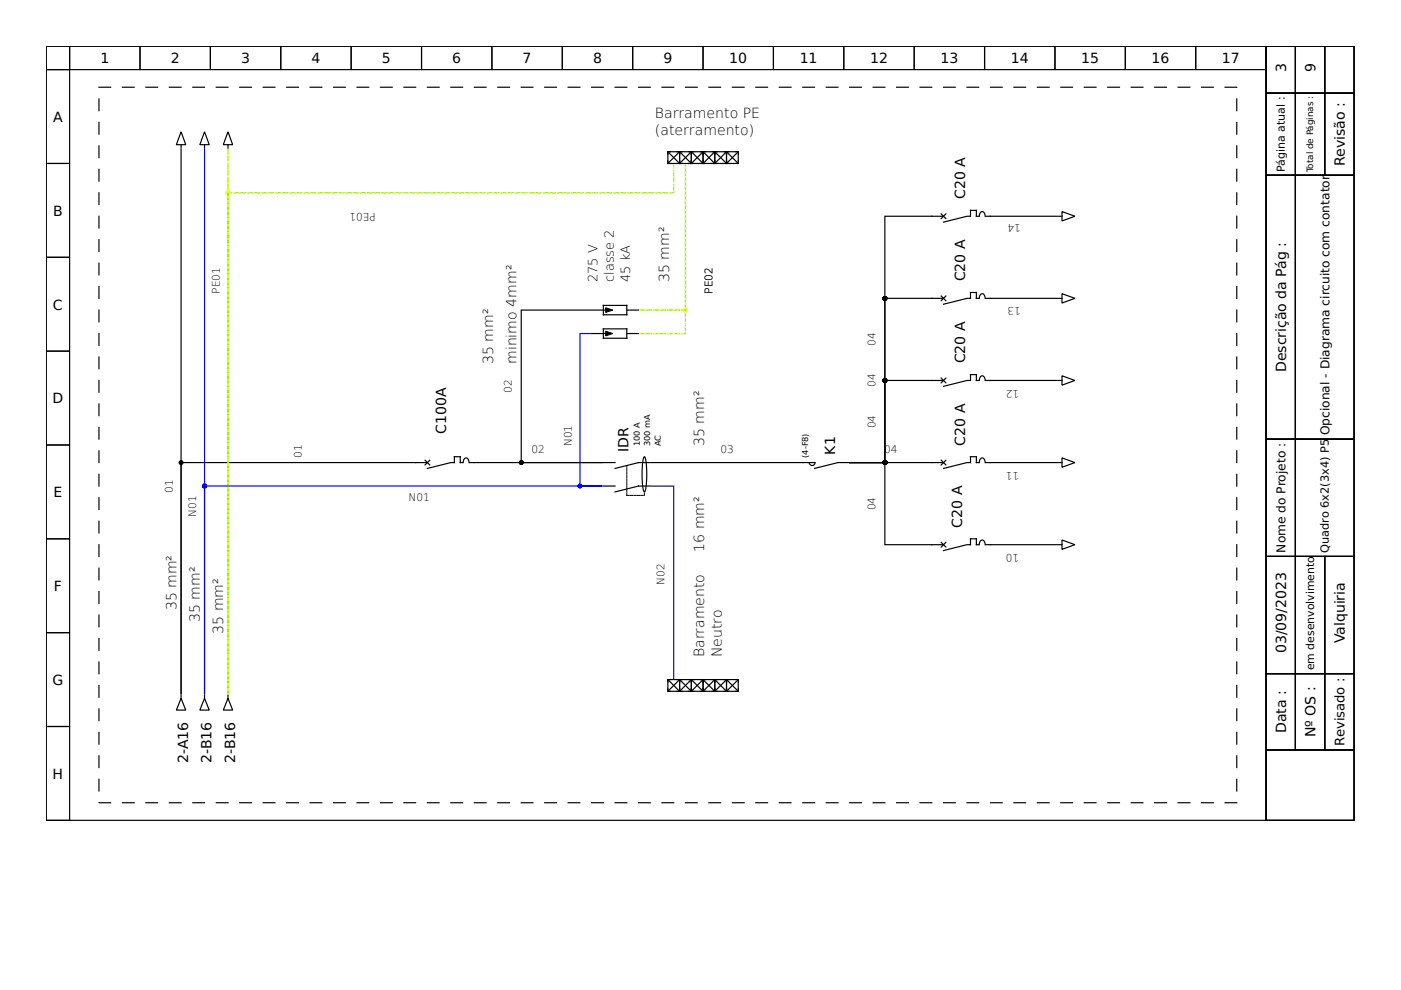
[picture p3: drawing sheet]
<svg xmlns="http://www.w3.org/2000/svg" width="297mm" height="210mm" viewBox="0 0 297 210" stroke-linecap="round" stroke-linejoin="round" font-family="sans-serif">
<g fill="none" stroke="#000" stroke-width=".25">
<path d="M9.8 9.8h258.6v164.1h-258.6zM9.8 9.8h5v5h-5zM9.8 14.8h5v19.9h-5zM14.8 9.8h14.9v5h-14.9zM29.7 9.8h14.9v5h-14.9zM44.6 9.8h14.9v5h-14.9zM59.5 9.8h15v5h-15zM74.5 9.8h14.9v5h-14.9zM89.4 9.8h14.9v5h-14.9zM104.3 9.8h14.9v5h-14.9zM119.2 9.8h14.9v5h-14.9zM134.1 9.8h15v5h-15z"/>
<path d="M149.1 9.8h14.9v5h-14.9zM164 9.8h14.9v5h-14.9zM178.9 9.8h14.9v5h-14.9zM193.8 9.8h14.9v5h-14.9zM208.7 9.8h15v5h-15zM223.7 9.8h14.9v5h-14.9zM238.6 9.8h14.9v5h-14.9zM253.5 9.8h14.9v5h-14.9zM268.4 9.8h18.7v164.1h-18.7zM268.4 19.7h6.3v17.4h-6.3zM268.4 9.8h6.3v9.9h-6.3zM274.7 19.7h6.2v17.4h-6.2z"/>
<path d="M274.7 9.8h6.2v9.9h-6.2zM280.9 19.7h6.2v17.4h-6.2zM280.9 9.8h6.2v9.9h-6.2zM9.8 34.7h5v19.9h-5zM38.4 31.7v115.4v-49h52.2M38.4 27.9l1 2.8h-2zM38.4 30.7v.7M43.4 27.9l1 2.8h-2zM43.4 30.7v.7M48.3 27.9l1 2.8h-2zM48.3 30.7v.7M141.6 32.2h2.5v2.5h-2.5z"/>
<path d="M141.6 34.1v.6h.5M141.7 32.3l2.3 2.3M142.1 32.2h-.5v.5M143.6 34.7h.5v-.6v.6h.5M143.6 32.2h.5v.5v-.5h.5M144 32.3l-2.3 2.3M144.1 32.2h2.5v2.5h-2.5zM144.2 32.3l2.3 2.3M146 34.7h.6v-.6v.6h.5M146 32.2h.6v.5v-.5h.5M146.5 32.3l-2.3 2.3M146.6 32.2h2.5v2.5h-2.5z"/>
<path d="M146.7 32.3l2.3 2.3M148.5 32.2h.6v.5v-.5h.5M148.5 34.7h.6v-.6v.6h.5M149 32.3l-2.3 2.3M149.1 32.2h2.4v2.5h-2.4zM149.1 32.3l2.4 2.3M151 34.7h.5v-.6v.6h.6M151 32.2h.5v.5v-.5h.6M151.5 32.3l-2.4 2.3M151.5 32.2h2.5v2.5h-2.5zM151.6 32.3l2.3 2.3M153.5 32.2h.5v.5v-.5h.6"/>
<path d="M153.5 34.7h.5v-.6v.6h.6M153.9 32.3l-2.3 2.3M154 32.2h2.5v2.5h-2.5zM154.1 32.3l2.3 2.3M156 32.2h.5v.5M156.4 32.3l-2.3 2.3M156.5 34.1v.6h-.5M268.4 37.1h6.3v56h-6.3zM274.7 37.1h12.4v56h-12.4zM9.8 54.6h5v19.9h-5zM199.5 45.4l1 .9M200 45.9h-12.4v52.2h-7.5"/>
<path d="M200.5 45.4l-1 .9M207.5 45.9h-.5v-1.3h-1.2v1.3h-.8l-5 1.2M207.6 45.9a.74 .74 0 0 1 .9-1l.4 1M224.2 45.9h-15.2M224.4 45.9h.8M225.2 44.9l2.7 1-2.7 .9zM9.8 74.5h5v19.8h-5zM125.2 65.7h-14.7v32.4h17.2M125.4 70.7h3M125.4 65.7h3M127.9 69.7h5v2h-5zM127.9 64.8h5v1.9h-5z"/>
<path d="M132.9 70.7h2.5M132.9 65.7h2.5M197.6 63.3h2.4M199.5 62.8l1 1M200.5 62.8l-1 1M207.5 63.3h-.5v-1.3h-1.2v1.3h-.8l-5 1.2M207.6 63.3a.74 .74 0 0 1 .9-1l.4 1M209 63.3h15.2M224.4 63.3h.8M225.2 62.3l2.7 1-2.7 1zM225.2 79.7l2.7 1-2.7 1zM9.8 94.3h5v19.9h-5z"/>
<path d="M90.1 97.6l1 1M91.1 97.6l-1 1M98.1 98.1h-.5v-1.3h-1.3v1.3h-.7l-5 1.2M98.2 98.1a.74 .74 0 0 1 .9-.9l.3 .9M99.6 98.1h1M127.9 98.1h2.5M136.5 96.9l.1-.1a9.7 9.7 0 0 1 .5 4.6l-.2 2.1-.3 .8a9.7 9.7 0 0 1-.5-4.6zM137.9 98.1h-2.5l-5 1.2M171.6 98.1a.62 .62 0 0 0 .6 .6 .62 .62 0 0 0 .6-.6M172.7 98.1h-34.6M180.1 98.1h-2.4l-5 1.2M197.6 80.7h2.4"/>
<path d="M199.5 80.2l1 1M199.5 97.6l1 1M200 98.1h-19.9M200.5 97.6l-1 1M200.5 80.2l-1 1M207.5 80.7h-.5v-1.3h-1.2v1.3h-.8l-5 1.2M207.5 98.1h-.5v-1.3h-1.2v1.3h-.8l-5 1.2M207.6 80.7a.74 .74 0 0 1 .9-.9l.4 .9M207.6 98.1a.74 .74 0 0 1 .9-.9l.4 .9M209 98.1h1M209 80.7h1M224.4 98.1h.8"/>
<path d="M224.4 80.7h.8M225.2 97.1l2.7 1-2.7 1zM268.4 93.1h6.3v24.9h-6.3zM274.7 93.1h12.4v24.9h-12.4zM9.8 114.2h5v19.9h-5zM127.9 103.1h2.5M137.9 103.1h-2.5l-5 1.2M197.6 115.5h2.4M199.5 115l1 1M200.5 115l-1 1M207.5 115.5h-.5v-1.3h-1.2v1.3h-.8l-5 1.2M207.6 115.5a.74 .74 0 0 1 .9-.9l.4 .9"/>
<path d="M209 115.5h15.2M224.4 115.5h.8M225.2 114.5l2.7 1-2.7 1zM268.4 118h6.3v24.8h-6.3zM274.7 118h6.2v24.8h-6.2zM280.9 118h6.2v24.8h-6.2zM9.8 134.1h5v19.9h-5zM9.8 154h5v19.9h-5zM38.4 148.1l1 2.5h-2zM38.4 147.3v.8M43.4 148.1l1 2.5h-2zM43.4 147.3v.8"/>
<path d="M48.3 148.1l1 2.5h-2zM48.3 147.3v.8M141.6 144.1h2.5v2.5h-2.5zM141.6 146v.6h.5M141.7 144.2l2.3 2.3M142.1 144.1h-.5v.5M143.6 146.6h.5v-.6v.6h.5M143.6 144.1h.5v.5v-.5h.5M144 144.2l-2.3 2.3M144.1 144.1h2.5v2.5h-2.5zM144.2 144.2l2.3 2.3M146 144.1h.6v.5v-.5h.5"/>
<path d="M146 146.6h.6v-.6v.6h.5M146.5 144.2l-2.3 2.3M146.6 144.1h2.5v2.5h-2.5zM146.7 144.2l2.3 2.3M148.5 146.6h.6v-.6v.6h.5M148.5 144.1h.6v.5v-.5h.5M149 144.2l-2.3 2.3M149.1 144.1h2.4v2.5h-2.4zM149.1 144.2l2.4 2.3M151 144.1h.5v.5v-.5h.6M151 146.6h.5v-.6v.6h.6M151.5 144.2l-2.4 2.3"/>
<path d="M151.5 144.1h2.5v2.5h-2.5zM151.6 144.2l2.3 2.3M153.5 144.1h.5v.5v-.5h.6M153.5 146.6h.5v-.6v.6h.6M153.9 144.2l-2.3 2.3M154 144.1h2.5v2.5h-2.5zM154.1 144.2l2.3 2.3M156 144.1h.5v.5M156.4 144.2l-2.3 2.3M156.5 146v.6h-.5M268.4 159h18.7v14.9h-18.7zM268.4 142.8h6.3v16.2h-6.3z"/>
<path d="M274.7 142.8h6.2v16.2h-6.2zM280.9 142.8h6.2v16.2h-6.2z"/>
</g>
<path d="M21 18.5h241.2v151.7h-241.2z" fill="none" stroke="#000" stroke-width=".25" stroke-dasharray="2.5 2.5"/>
<path d="M128.4 70.2l1.5 .5-1.5 .5zM128.4 65.2l1.5 .5-1.5 .5z" fill="#000" stroke="#000" stroke-width=".21"/>
<path d="M132.9 105v-6.2M132.9 105h3.7M136.6 104.5v.5" fill="none" stroke="#000" stroke-width=".21" stroke-dasharray=".5 .2"/>
<g fill="#000" stroke="#000" stroke-width=".25">
<circle cx="38.4" cy="98.1" r=".37"/>
<circle cx="110.5" cy="98.1" r=".37"/>
<circle cx="187.6" cy="98.1" r=".37"/>
</g>
<path d="M48.3 147.1v-106.2h94.5v-6" fill="none" stroke="#5f0" stroke-width=".25" stroke-dasharray="1 .5"/>
<path d="M48.3 147.1v-106.2h94.5v-6" fill="none" stroke="#ff0" stroke-width=".25" stroke-dasharray=".2 .7"/>
<circle cx="48.3" cy="40.9" r=".37" fill="#5f0" stroke="#ff0" stroke-width=".25"/>
<path d="M135.6 70.7h9.7v-35.8M135.6 65.7h9.7v-30.8" fill="none" stroke="#5f0" stroke-width=".25" stroke-dasharray="1 .5"/>
<path d="M135.6 70.7h9.7v-35.8M135.6 65.7h9.7v-30.8" fill="none" stroke="#ff0" stroke-width=".25" stroke-dasharray=".2 .7"/>
<path d="M180.1 98.1h7.5v17.4h10M210 80.7h14.2M210 98.1h14.2" fill="none" stroke="#000" stroke-width=".25"/>
<circle cx="187.6" cy="98.1" r=".37" fill="#000" stroke="#000" stroke-width=".25"/>
<circle cx="145.3" cy="65.7" r=".37" fill="#5f0" stroke="#ff0" stroke-width=".25"/>
<path d="M43.4 31.7v115.4v-44h84.3h-4.8v-32.4h2.3" fill="none" stroke="#00f" stroke-width=".25"/>
<g fill="#00f" stroke="#00f" stroke-width=".25">
<circle cx="122.9" cy="103.1" r=".37"/>
<circle cx="43.4" cy="103.1" r=".37"/>
</g>
<path d="M197.6 63.3h-10v34.8h-7.5h7.5v-17.4h10M100.6 98.1h27.1" fill="none" stroke="#000" stroke-width=".25"/>
<g fill="#000" stroke="#000" stroke-width=".25">
<circle cx="187.6" cy="63.3" r=".37"/>
<circle cx="187.6" cy="80.7" r=".37"/>
<circle cx="187.6" cy="98.1" r=".37"/>
</g>
<path d="M138.1 103.1h4.7v40.7" fill="none" stroke="#00007f" stroke-width=".25"/>
<path d="M48.3 31.7v115.4" fill="none" stroke="#5f0" stroke-width=".25" stroke-dasharray="1 .5"/>
<path d="M48.3 31.7v115.4" fill="none" stroke="#ff0" stroke-width=".25" stroke-dasharray=".2 .7"/>
<g font-size="3">
<text x="21.3" y="13.4">1</text>
<text x="36.2" y="13.4">2</text>
<text x="51.1" y="13.4">3</text>
<text x="66" y="13.4">4</text>
<text x="81" y="13.4">5</text>
<text x="95.9" y="13.4">6</text>
<text x="110.8" y="13.4">7</text>
<text x="125.7" y="13.4">8</text>
<text x="140.7" y="13.4">9</text>
<text x="154.6" y="13.4">10</text>
<text x="169.5" y="13.4">11</text>
<text x="184.5" y="13.4">12</text>
<text x="199.4" y="13.4">13</text>
<text x="214.3" y="13.4">14</text>
<text x="229.2" y="13.4">15</text>
<text x="244.2" y="13.4">16</text>
<text x="259.1" y="13.4">17</text>
<text x="272.7" y="15.2" transform="rotate(-90 272.7 15.2)">3</text>
<text x="278.9" y="15.2" transform="rotate(-90 278.9 15.2)">9</text>
<text x="11.3" y="25.8">A</text>
<text x="138.9" y="25">Barramento PE</text>
<text x="138.9" y="28.7">(aterramento)</text>
<text x="285.1" y="35.2" transform="rotate(-90 285.1 35.2)">Revisão :</text>
<text x="11.3" y="45.7">B</text>
<text x="204.6" y="42.2" transform="rotate(-90 204.6 42.2)">C20 A</text>
<text x="141.8" y="59.8" transform="rotate(-90 141.8 59.8)">35 mm²</text>
<text x="204.6" y="59.7" transform="rotate(-90 204.6 59.7)">C20 A</text>
<text x="11.2" y="65.6">C</text>
<text x="104.5" y="77.2" transform="rotate(-90 104.5 77.2)">35 mm²</text>
<text x="109.5" y="77.2" transform="rotate(-90 109.5 77.2)">minimo 4mm²</text>
<text x="204.6" y="77.1" transform="rotate(-90 204.6 77.1)">C20 A</text>
<text x="272.7" y="78.9" transform="rotate(-90 272.7 78.9)">Descrição da Pág :</text>
<text x="11.1" y="85.5">D</text>
<text x="94.6" y="92" transform="rotate(-90 94.6 92)">C100A</text>
<text x="133.3" y="95.8" transform="rotate(-90 133.3 95.8)">IDR</text>
<text x="149.3" y="94.6" transform="rotate(-90 149.3 94.6)">35 mm²</text>
<text x="204.6" y="94.5" transform="rotate(-90 204.6 94.5)">C20 A</text>
<text x="177" y="96.4" transform="rotate(-90 177 96.4)">K1</text>
<text x="11.3" y="105.4">E</text>
<text x="204" y="111.9" transform="rotate(-90 204 111.9)">C20 A</text>
<text x="149.3" y="117" transform="rotate(-90 149.3 117)">16 mm²</text>
<text x="11.4" y="125.3">F</text>
<text x="37.4" y="129.4" transform="rotate(-90 37.4 129.4)">35 mm²</text>
<text x="42.4" y="131.9" transform="rotate(-90 42.4 131.9)">35 mm²</text>
<text x="47.3" y="134.4" transform="rotate(-90 47.3 134.4)">35 mm²</text>
<text x="285.1" y="136.4" transform="rotate(-90 285.1 136.4)">Valquiria</text>
<text x="149.3" y="139.4" transform="rotate(-90 149.3 139.4)">Barramento</text>
<text x="153" y="139.4" transform="rotate(-90 153 139.4)">Neutro</text>
<text x="272.7" y="138.5" transform="rotate(-90 272.7 138.5)">03/09/2023</text>
<text x="11.1" y="145.2">G</text>
<text x="272.7" y="155.5" transform="rotate(-90 272.7 155.5)">Data :</text>
<text x="39.9" y="161.7" transform="rotate(-90 39.9 161.7)">2-A16</text>
<text x="44.9" y="161.7" transform="rotate(-90 44.9 161.7)">2-B16</text>
<text x="49.8" y="161.7" transform="rotate(-90 49.8 161.7)">2-B16</text>
<text x="278.9" y="156.3" transform="rotate(-90 278.9 156.3)">Nº OS :</text>
<text x="11.2" y="165.1">H</text>
</g>
<text font-size="2.8" x="285" y="158.1" transform="rotate(-90 285 158.1)">Revisado :</text>
<g font-size="2.7">
<text x="126.7" y="59.8" transform="rotate(-90 126.7 59.8)">275 V</text>
<text x="130.2" y="59.8" transform="rotate(-90 130.2 59.8)">classe 2</text>
<text x="133.6" y="59.8" transform="rotate(-90 133.6 59.8)">45 kA</text>
</g>
<g font-size="2.6">
<text x="281.8" y="92.3" transform="rotate(-90 281.8 92.3)">Opcional - Diagrama circuito com contator</text>
<text x="272.5" y="117.1" transform="rotate(-90 272.5 117.1)">Nome do Projeto :</text>
</g>
<text font-size="2.4" x="281.8" y="117.2" transform="rotate(-90 281.8 117.2)">Quadro 6x2(3x4) P5</text>
<g font-size="2.3">
<text x="272.4" y="36.4" transform="rotate(-90 272.4 36.4)">Página atual :</text>
<text x="278.6" y="142.1" transform="rotate(-90 278.6 142.1)">em desenvolvimento</text>
</g>
<g font-size="2.2">
<text x="79.7" y="45.1" transform="rotate(-180 79.7 45.1)">PE01</text>
<text x="216.5" y="47.6" transform="rotate(-180 216.5 47.6)">14</text>
<text x="46.6" y="62.3" transform="rotate(-90 46.6 62.3)">PE01</text>
<text x="151.1" y="62.3" transform="rotate(-90 151.1 62.3)">PE02</text>
<text x="216.5" y="65" transform="rotate(-180 216.5 65)">13</text>
<text x="185.6" y="73.4" transform="rotate(-90 185.6 73.4)">04</text>
<text x="108.5" y="83.3" transform="rotate(-90 108.5 83.3)">02</text>
<text x="185.6" y="82.1" transform="rotate(-90 185.6 82.1)">04</text>
<text x="216.1" y="82.7" transform="rotate(-180 216.1 82.7)">12</text>
<text x="121.2" y="94.6" transform="rotate(-90 121.2 94.6)">N01</text>
<text x="185.6" y="90.8" transform="rotate(-90 185.6 90.8)">04</text>
<text x="64" y="97.1" transform="rotate(-90 64 97.1)">01</text>
<text x="112.7" y="96.1">02</text>
<text x="152.7" y="96.1">03</text>
<text x="187.4" y="96.1">04</text>
<text x="216.1" y="100.1" transform="rotate(-180 216.1 100.1)">11</text>
<text x="36.6" y="104.5" transform="rotate(-90 36.6 104.5)">01</text>
<text x="86.6" y="106.3">N01</text>
<text x="41.6" y="109.5" transform="rotate(-90 41.6 109.5)">N01</text>
<text x="185.6" y="108.2" transform="rotate(-90 185.6 108.2)">04</text>
<text x="216.1" y="117.5" transform="rotate(-180 216.1 117.5)">10</text>
<text x="140.9" y="124" transform="rotate(-90 140.9 124)">N02</text>
</g>
<text font-size="1.9" x="278.4" y="36.6" transform="rotate(-90 278.4 36.6)">Total de Páginas :</text>
<g font-size="1.7">
<text x="135.6" y="94.6" transform="rotate(-90 135.6 94.6)">100 A</text>
<text x="137.9" y="94.6" transform="rotate(-90 137.9 94.6)">300 mA</text>
<text x="140.1" y="94.6" transform="rotate(-90 140.1 94.6)">AC</text>
<text x="171.3" y="97.1" transform="rotate(-90 171.3 97.1)">(4-F8)</text>
</g>
</svg>
